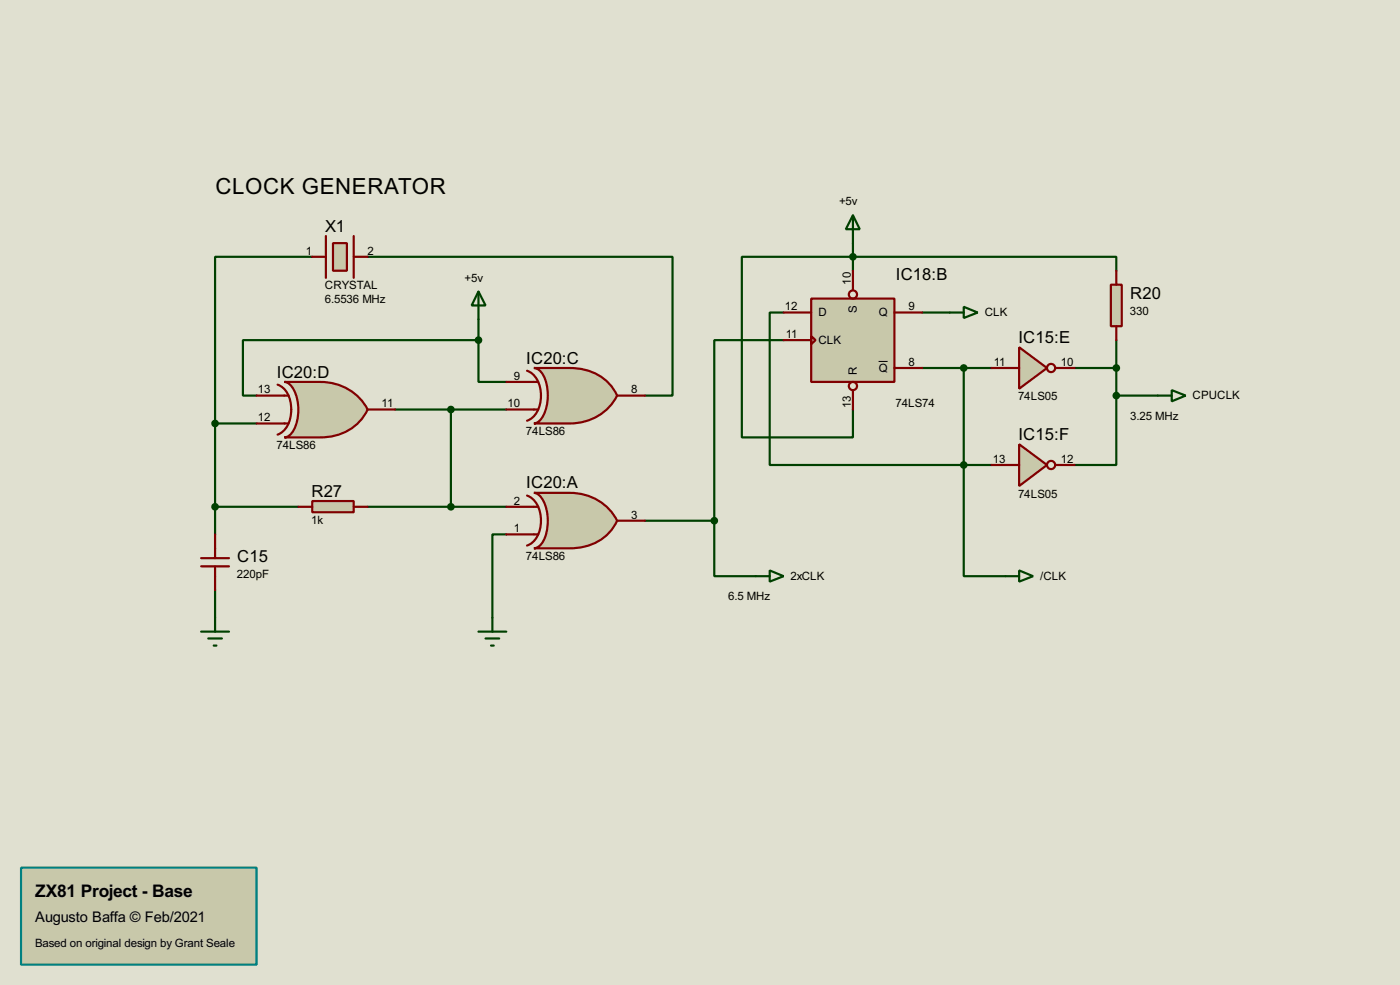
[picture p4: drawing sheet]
<svg xmlns="http://www.w3.org/2000/svg" width="256mm" height="180mm" viewBox="0 0 256 180" stroke-linecap="round" stroke-linejoin="round" font-family="sans-serif">
<path d="M0 0h256.5v180.3h-256.5z" fill="#e0e0d0"/>
<g fill="none" stroke="#004000" stroke-width=".4">
<path d="M57.2 47h-17.8v30.5M67.4 47h55.8v25.4h-5M87.7 58.5v3.8M143.6 57.2h-2.6v27.9h35.6M156.3 44.5v5.1M169 57.2h5M204.5 49.6v-2.6h-68.6v33.1h20.4v-5.1M39.4 77.5v20.3M39.4 77.5h7.6M72.4 75h20.4M82.6 75v17.8M87.7 62.3h-43.2v10.1h2.5"/>
<path d="M87.7 62.3v7.6h5.1M143.6 62.3h-12.7v33M169 67.4h12.7M176.6 67.4v17.7M196.9 67.4h7.6M204.5 72.4v12.7h-7.6M204.5 72.4h7.6M204.5 62.3v10.1M39.4 92.8h15.3M67.4 92.8h25.4M92.8 97.8h-2.6v15.3M118.2 95.3h12.7"/>
<path d="M130.9 95.3v10.2h7.6M176.6 85.1v20.4h7.6M176.6 85.1h5.1M39.4 108v5.1"/>
</g>
<path d="M52.1 69.9h6.6a9.6 9.6 0 0 1 8.7 5.1 9.1 9.1 0 0 1-8.7 5.1h-6.6a2.57 2.57 0 0 0 2.1-2.2 8.3 8.3 0 0 0-.7-7.1l-.9-.8z" fill-rule="evenodd" fill="#c8c8aa" stroke="#800000" stroke-width=".4"/>
<path d="M47 77.5h5.9M47 72.4h5.9M50.9 70.4a4.5 4.5 0 0 1 2.5 4.6 4.6 4.6 0 0 1-2.5 4.6M67.4 75h5" fill="none" stroke="#800000" stroke-width=".4"/>
<path d="M97.8 67.4h6.6a9.1 9.1 0 0 1 8.7 5 9.5 9.5 0 0 1-8.7 5.1h-6.6a2.29 2.29 0 0 0 1.8-1.5 8.5 8.5 0 0 0-.4-7.9l-.9-.7z" fill-rule="evenodd" fill="#c8c8aa" stroke="#800000" stroke-width=".4"/>
<path d="M92.8 69.9h5.8M92.8 75h5.8M96.6 67.9a4.6 4.6 0 0 1 2.5 4.5 4.6 4.6 0 0 1-2.5 4.6M113.1 72.4h5.1" fill="none" stroke="#800000" stroke-width=".4"/>
<path d="M148.6 54.7h15.3v15.2h-15.3z" fill="#c8c8aa" stroke="#800000" stroke-width=".4"/>
<g fill="none" stroke="#800000" stroke-width=".4">
<path d="M59.7 43.2v7.7M64.8 43.2v7.7M143.6 57.2h5M156.3 49.6v3.5M163.9 57.2h5.1M143.6 62.3h5M148.6 61.5l.8 .8-.8 .7zM156.3 71.4v3.6M163.9 67.4h5.1"/>
<circle cx="156.2" cy="53.9" r=".75"/>
<circle cx="156.2" cy="70.7" r=".75"/>
</g>
<path d="M161 66.2h1.6" fill="none" stroke="#000" stroke-width=".18"/>
<path d="M61 44.5h2.6v5.1h-2.6z" fill="#c8c8aa" stroke="#800000" stroke-width=".4"/>
<path d="M57.2 47h2.5M64.8 47h2.6" fill="none" stroke="#800000" stroke-width=".4"/>
<path d="M57.2 91.7h7.6v2.1h-7.6z" fill="#c8c8aa" stroke="#800000" stroke-width=".4"/>
<path d="M39.4 97.8v4.4M54.7 92.8h2.5M64.8 92.8h2.6M36.9 103.7h5.1M36.9 102.2h5.1M39.4 103.7v4.3" fill="none" stroke="#800000" stroke-width=".4"/>
<g fill="none" stroke="#004000" stroke-width=".4">
<path d="M156.3 39.4l1.2 2.6h-2.5zM156.3 39.4v5.1M87.7 53.4l1.3 2.5h-2.6zM87.7 53.4v5.1M212.1 72.4h2.6M214.7 71.4l2.5 1-2.5 1.1zM36.9 115.6h5.1M38.2 116.9h2.5M39.2 118.2h.5M39.4 113.1v2.5M138.5 105.5h2.5M141 104.4l2.6 1.1-2.6 1z"/>
<path d="M184.2 105.5h2.5M186.7 104.4l2.6 1.1-2.6 1z"/>
</g>
<g fill="#004000" stroke="#004000" stroke-width=".4">
<circle cx="87.6" cy="62.3" r=".5"/>
<circle cx="39.4" cy="77.5" r=".5"/>
<circle cx="39.4" cy="92.8" r=".5"/>
<circle cx="82.6" cy="75" r=".5"/>
</g>
<path d="M97.8 90.2h6.6a9.5 9.5 0 0 1 8.7 5.1 9 9 0 0 1-8.7 5.1h-6.6a2.52 2.52 0 0 0 2.1-2.2 8.5 8.5 0 0 0-.7-7.1l-.9-.8z" fill-rule="evenodd" fill="#c8c8aa" stroke="#800000" stroke-width=".4"/>
<path d="M92.8 97.8h5.8M92.8 92.8h5.8M96.6 90.7a4.6 4.6 0 0 1 2.5 4.6 4.6 4.6 0 0 1-2.5 4.6M113.1 95.3h5.1" fill="none" stroke="#800000" stroke-width=".4"/>
<g fill="#004000" stroke="#004000" stroke-width=".4">
<circle cx="82.6" cy="92.8" r=".5"/>
<circle cx="130.8" cy="95.3" r=".5"/>
<circle cx="156.2" cy="47" r=".5"/>
</g>
<path d="M87.7 115.6h5.1M89 116.9h2.5M90 118.2h.5M90.2 113.1v2.5" fill="none" stroke="#004000" stroke-width=".4"/>
<path d="M186.7 63.6l5.1 3.8-5.1 3.8z" fill="#c8c8aa" stroke="#800000" stroke-width=".4"/>
<g fill="none" stroke="#800000" stroke-width=".4">
<path d="M181.7 67.4h5M193.3 67.4h3.6"/>
<circle cx="192.5" cy="67.4" r=".75"/>
</g>
<path d="M186.7 81.3l5.1 3.8-5.1 3.9z" fill="#c8c8aa" stroke="#800000" stroke-width=".4"/>
<g fill="none" stroke="#800000" stroke-width=".4">
<path d="M181.7 85.1h5M193.3 85.1h3.6"/>
<circle cx="192.5" cy="85.1" r=".75"/>
</g>
<g fill="#004000" stroke="#004000" stroke-width=".4">
<circle cx="176.5" cy="85.1" r=".5"/>
<circle cx="204.5" cy="72.4" r=".5"/>
</g>
<path d="M203.5 52.1h2v7.6h-2z" fill="#c8c8aa" stroke="#800000" stroke-width=".4"/>
<path d="M204.5 49.6v2.5M204.5 59.7v2.6" fill="none" stroke="#800000" stroke-width=".4"/>
<g fill="#004000" stroke="#004000" stroke-width=".4">
<circle cx="204.5" cy="67.4" r=".5"/>
<circle cx="176.5" cy="67.4" r=".5"/>
</g>
<path d="M174 57.2h2.6M176.6 56.2l2.5 1-2.5 1z" fill="none" stroke="#004000" stroke-width=".4"/>
<path d="M3.9 158.8h43.1v17.8h-43.1z" fill-rule="evenodd" fill="#c8c8aa" stroke="#008080" stroke-width=".4"/>
<text font-size="4.6" x="39.5" y="35.5">CLOCK GENERATOR</text>
<text font-size="3.6" x="6.5" y="164.2">ZX81 Project - Base</text>
<g font-size="3.4">
<text x="59.6" y="42.4">X1</text>
<text x="164.1" y="51.3">IC18:B</text>
<text x="207.1" y="54.7">R20</text>
<text x="186.6" y="62.8">IC15:E</text>
<text x="50.7" y="69.1">IC20:D</text>
<text x="96.4" y="66.6">IC20:C</text>
<text x="186.6" y="80.5">IC15:F</text>
<text x="96.4" y="89.4">IC20:A</text>
<text x="57.1" y="90.9">R27</text>
<text x="43.5" y="102.9">C15</text>
</g>
<text font-size="3" x="6.4" y="168.8">Augusto Baffa © Feb/2021</text>
<g font-size="2.4">
<text x="153.7" y="37.6">+5v</text>
<text x="56.1" y="46.6">1</text>
<text x="67.4" y="46.6">2</text>
<text x="59.5" y="52.9">CRYSTAL</text>
<text x="85.1" y="51.5">+5v</text>
<text x="155.9" y="52.1" transform="rotate(-90 155.9 52.1)">10</text>
<text x="59.5" y="55.4">6.5536 MHz</text>
<text x="143.8" y="56.8">12</text>
<text x="149.9" y="57.9">D</text>
<text x="157" y="57.3" transform="rotate(-90 157 57.3)">S</text>
<text x="161" y="57.9">Q</text>
<text x="166.4" y="56.8">9</text>
<text x="180.4" y="57.9">CLK</text>
<text x="207" y="57.6">330</text>
<text x="144" y="61.9">11</text>
<text x="149.9" y="63">CLK</text>
<text x="47.3" y="72">13</text>
<text x="94.2" y="69.5">9</text>
<text x="115.6" y="72">8</text>
<text x="157" y="68.6" transform="rotate(-90 157 68.6)">R</text>
<text x="161" y="68.1">Q</text>
<text x="166.4" y="67">8</text>
<text x="182" y="67">11</text>
<text x="194.4" y="67">10</text>
<text x="47.3" y="77.1">12</text>
<text x="69.9" y="74.6">11</text>
<text x="93" y="74.6">10</text>
<text x="155.9" y="74.7" transform="rotate(-90 155.9 74.7)">13</text>
<text x="164.1" y="74.5">74LS74</text>
<text x="186.5" y="73.3">74LS05</text>
<text x="207.1" y="76.9">3.25 MHz</text>
<text x="218.5" y="73.1">CPUCLK</text>
<text x="50.7" y="82.2">74LS86</text>
<text x="96.4" y="79.6">74LS86</text>
<text x="181.9" y="84.7">13</text>
<text x="194.4" y="84.7">12</text>
<text x="57" y="95.9">1k</text>
<text x="94.2" y="92.4">2</text>
<text x="115.6" y="94.9">3</text>
<text x="186.5" y="91.1">74LS05</text>
<text x="94.2" y="97.4">1</text>
<text x="43.4" y="105.9">220pF</text>
<text x="96.4" y="102.5">74LS86</text>
<text x="144.8" y="106.2">2xCLK</text>
<text x="190.6" y="106.2">/CLK</text>
<text x="133.4" y="109.9">6.5 MHz</text>
<text x="6.4" y="173.4">Based on original design by Grant Seale</text>
</g>
</svg>
